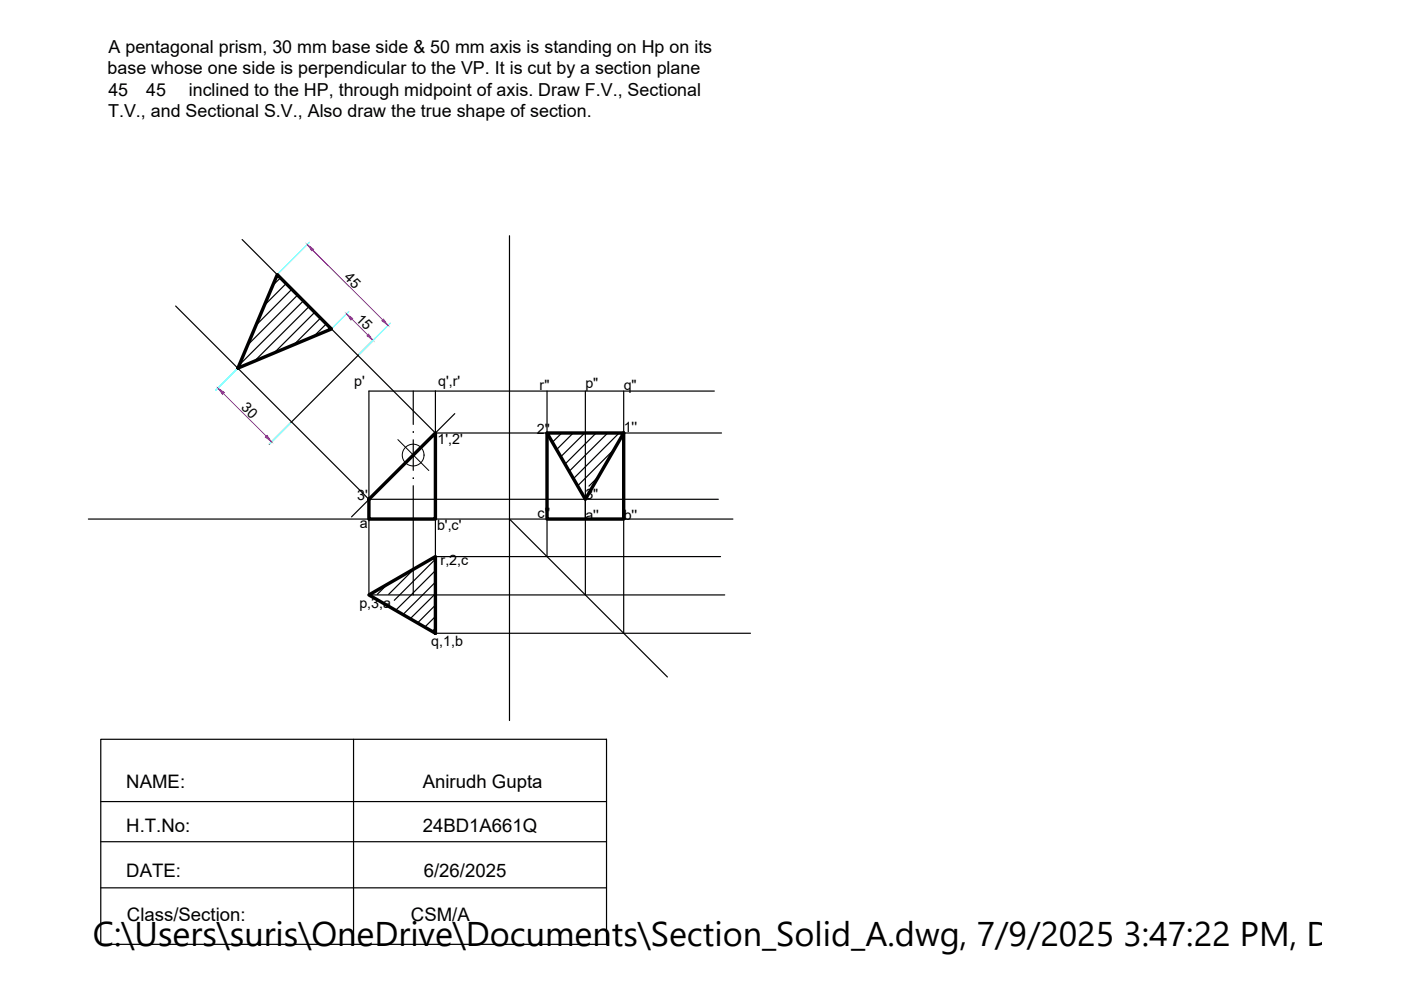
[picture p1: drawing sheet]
<svg xmlns="http://www.w3.org/2000/svg" width="297mm" height="210mm" viewBox="0 0 297 210" stroke-linecap="round" stroke-linejoin="round" font-family="sans-serif">
<!-- layer: 0 -->
<g fill="none" stroke="#000" stroke-width=".25">
<path d="M51.3 50.8l41 41h60.7M59.5 58.9l-1.7 1.7M108 50v102.8M37.2 64.9l41 41h74.1M60.6 60.1l-4.6 4.7M61.9 61.3l-7.6 7.7M63.1 62.6l-10.6 10.6M64.3 63.8l-13.6 13.6M65.5 65l-11.6 11.6M66.7 66.2l-8.6 8.6M68 67.4l-5.7 5.7M69.2 68.7l-2.7 2.6"/>
<path d="M79 72.3l-21.9 21.9M87.6 82.9v7.1M87.6 93.2v6.5M92.3 82.9v35.1h60.5M96.4 87.7l-21.9 21.9M116 82.9v35.1M116.7 91.8l-.5 .4M119.1 91.8l-2 2M121.5 91.8l-3.5 3.5M124 91.8l-5.1 5M124.1 82.9v43.2M126.4 91.8l-6.6 6.6"/>
<path d="M128.8 91.8l-8.1 8.1M130.2 95.2l-7.7 7.8M131.3 91.8l-9.7 9.7M132.2 82.9v51.4M151.5 82.9h-73.3v43.2h75.5M18.7 110.1h136.7M87.6 103v23.1M92.3 118.6l-8.7 8.7M108 110.1l33.5 33.4M123.6 104.4l-.3 .2M126.9 101l-2 2.1M82.1 123.9l-2.1 2.1"/>
<path d="M87.9 120.6l-5.5 5.4M92.3 121l-8.4 8.4M92.3 123.4l-6.8 6.9M92.3 125.8l-5.3 5.4M92.3 128.3l-3.8 3.8M92.3 130.7l-2.2 2.3M92.3 133.2l-.7 .7M92.3 134.3h66.8M21.4 156.7h107.2v43.5h-107.2zM75 156.7v43.5M21.4 170h107.2M21.4 178.5h107.2"/>
<path d="M21.4 188.2h107.2M21.4 200.2h2.2"/>
</g>
<path d="M58.8 58.2l11.5 11.6-19.9 8.2zM116 91.8h16.2l-8.1 14.1zM116 91.8v18.3h16.2v-18.3M78.2 105.9l14.1-14.1v18.3h-14.1zM78.2 126.1l14.1-8.1v16.3z" fill="none" stroke="#000" stroke-width=".72"/>
<g fill="#000" stroke="#000" stroke-width=".21">
<path d="M87.5 91.6h.2z"/>
<circle cx="87.6" cy="101.4" r=".07"/>
</g>
<g fill="none" stroke="#000" stroke-width=".21">
<path d="M84.4 93.2l6.5 6.6M90.9 93.2l-6.5 6.6"/>
<circle cx="87.6" cy="96.5" r="2.31"/>
</g>
<path d="M65.6 51.4l-6.6 6.6M50.2 78.3l-4.5 4.4M73.9 66.1l-3.4 3.4M82.7 68.5l-6.6 6.6M61.6 89.7l-4.5 4.4" fill="none" stroke="#0ff" stroke-width=".25"/>
<path d="M66.3 53l14.8 14.8M74.6 67.7l3.4 3.3M47.4 83.4l9.1 9.1" fill="none" stroke="#f0f" stroke-width=".25"/>
<g fill="#f0f" stroke="#f0f" stroke-width=".21">
<path d="M78.1 70.8l1 1.4-1.3-1z"/>
<path d="M73.5 66.5l1.3 1-.4 .4z"/>
<path d="M81.3 67.6l1 1.4-1.4-1z"/>
<path d="M65.1 51.8l1.4 1-.4 .4z"/>
<path d="M56.2 92.7l.4-.4 1 1.4z"/>
<path d="M46.2 82.3l1.4 .9-.4 .4z"/>
</g>
<text font-size="7.3" x="19.7" y="200.6">C:\Users\suris\OneDrive\Documents\Section_Solid_A.dwg, 7/9/2025 3:47:22 PM, DWG T</text>
<g font-size="3.9">
<text x="26.8" y="167">NAME:</text>
<text x="89.6" y="167">Anirudh Gupta</text>
<text x="26.8" y="176.4">H.T.No:</text>
<text x="89.6" y="176.4">24BD1A661Q</text>
<text x="26.8" y="185.9">DATE:</text>
<text x="89.9" y="185.9">6/26/2025</text>
<text x="26.9" y="195.4">Class/Section:</text>
<text x="87.1" y="195.4">CSM/A</text>
</g>
<g font-size="3.8">
<text x="23" y="11.2">A pentagonal prism, 30 mm base side &amp; 50 mm axis is standing on Hp on its</text>
<text x="22.8" y="15.7">base whose one side is perpendicular to the VP. It is cut by a section plane</text>
<text x="23" y="20.3">45∘45∘ inclined to the HP, through midpoint of axis. Draw F.V., Sectional</text>
<text x="22.9" y="24.9">T.V., and Sectional S.V., Also draw the true shape of section.</text>
</g>
<g font-size="3">
<text x="72.8" y="59" transform="rotate(44 72.8 59)">45</text>
<text x="75.3" y="67.8" transform="rotate(45 75.3 67.8)">15</text>
<text x="75.1" y="81.9">p'</text>
<text x="92.9" y="81.9">q',r'</text>
<text x="114.4" y="82.6">r&quot;</text>
<text x="124.1" y="82.4">p&quot;</text>
<text x="132.2" y="82.7">q&quot;</text>
<text x="51" y="86.5" transform="rotate(44 51 86.5)">30</text>
<text x="92.7" y="94.2">1',2'</text>
<text x="113.8" y="91.9">2&quot;</text>
<text x="132.2" y="91.6">1''</text>
<text x="75.7" y="106.1">3'</text>
<text x="124.1" y="105.8">3&quot;</text>
<text x="76.3" y="112">a'</text>
<text x="92.7" y="112.3">b',c'</text>
<text x="114" y="109.8">c''</text>
<text x="124.1" y="110.3">a''</text>
<text x="132.2" y="110.3">b''</text>
<text x="93.4" y="119.7">r,2,c</text>
<text x="76.2" y="128.9">p,3,a</text>
<text x="91.4" y="137">q,1,b</text>
</g>
</svg>
